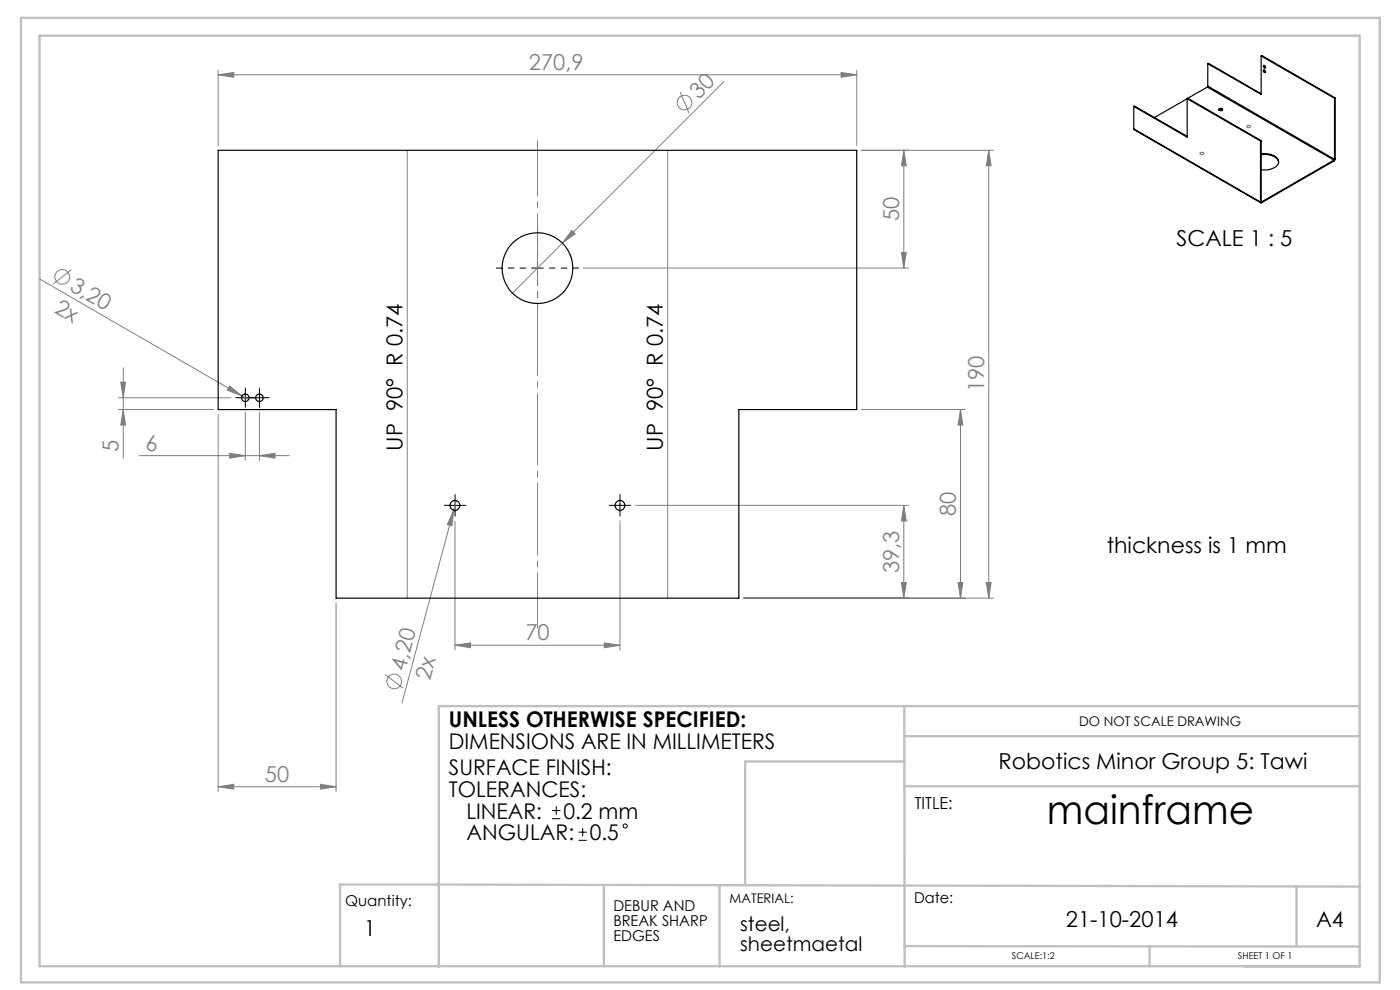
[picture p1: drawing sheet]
<svg xmlns="http://www.w3.org/2000/svg" width="297mm" height="210mm" viewBox="0 0 297 210" stroke-linecap="round" stroke-linejoin="round" font-family="sans-serif">
<g fill="none" stroke="#808080" stroke-width=".21">
<path d="M46.3 15.9l3.3-.5v1zM46.3 14.9v16M46.3 15.9h135.5M144.3 19.5l1.9 4.4M153.6 17.3l-44.9 44.9M178.4 15.4l3.4 .5-3.4 .5zM181.8 14.9v16M86.4 31.9v95M141.6 31.9v95M182.7 31.9h28M191.7 31.9v25M191.7 31.9l.6 3.3h-1.1z"/>
<path d="M209.8 31.9l.5 3.3h-1.1zM209.8 31.9v95M8.4 59.2l42.9 24.8M15.1 57.2l-3.8 3M121.3 48.9l.7 .7-2.7 2zM123.8 56.9h69M191.2 53.6h1.1l-.6 3.3zM26.1 78v19.1M25.1 86.9h20.2M25.1 84.4h23.9M25.6 81.1h1l-.5 3.3zM26.1 86.9l.5 3.3h-1z"/>
<path d="M29.5 96.7h31.9M46.3 87.9v80M48.7 96.2l3.3 .5-3.3 .5zM48.7 81.9l2.6 2.1-3.1-1.2zM51.3 84l1.4 .8M52 87.4v10.3M55 96.7l3.3-.5v1zM55 87.4v10.3M182.7 86.9h22.1M203.8 86.9l.5 3.3h-1.1zM203.8 86.9v40M96.2 108.2l-.3 3.3-1-.2z"/>
<path d="M96.2 108.2l-10.9 40.9M96.5 110.5v27.4M96.8 106.2l-.6 2M131.5 110.5v27.4M134.8 107.2h58M191.7 107.2l.6 3.3h-1.1zM191.7 107.2v19.7M71.3 127.9v40M96.5 136.9l3.3-.5v1zM96.5 136.9h35M128.2 136.4l3.3 .5-3.3 .5zM157.8 126.9h52.9"/>
<path d="M191.2 123.6h1.1l-.6 3.3zM203.2 123.6h1.1l-.5 3.3zM209.2 123.6h1.1l-.5 3.3zM81.7 143.1l3.8 2.9M46.3 166.9l3.3-.5v1zM46.3 166.9h25M68 166.4l3.3 .5-3.3 .5z"/>
<circle cx="145.2" cy="21.7" r="1.56"/>
<circle cx="13.2" cy="58.7" r="1.55"/>
<circle cx="83.6" cy="144.5" r="1.55"/>
</g>
<g fill="none" stroke="#000" stroke-width=".21">
<path d="M112.8 56.9h2.5M114 55.6v2.5M50.8 84.4h2.5M52 83.1v2.5M53.8 84.4h2.5M55 83.1v2.5M95.3 107.2h2.5M96.5 106v2.5M130.3 107.2h2.5M131.5 106v2.5M117.1 173.7h1.8M117.1 171.9h1.8"/>
<path d="M118 171.1v1.7M122.7 178.3h1.8M122.7 176.5h1.8M123.6 175.6v1.8"/>
<circle cx="132.6" cy="175.2" r=".44"/>
</g>
<path d="M254.6 32.4l.3-.1a.32 .32 0 0 1 .4 0 .32 .32 0 0 1 0 .4 .32 .32 0 0 1-.4 .1l-.3-.2zM264.5 26.7l.3-.1a.32 .32 0 0 1 .4 0 .32 .32 0 0 1 0 .4 .32 .32 0 0 1-.4 .1l-.3-.2z" fill="none" stroke="#808080" stroke-width=".25"/>
<path d="M111.5 56.9h-6.2M114 54.4v-6.3M114 59.4v6.2M116.5 56.9h6.3" fill="none" stroke="#000" stroke-width=".21" stroke-dasharray="15.2 1.3 1.3 1.3" stroke-dashoffset="14"/>
<g fill="none" stroke="#000" stroke-width=".21" stroke-dasharray="15.2 1.3 1.3 1.3">
<path d="M50.8 84.4h-.8M52.1 83.1v-.8M52.1 85.6v.8M53.3 84.4h.8M53.8 84.4h-.8M55.1 83.1v-.8M55.1 85.6v.8M56.3 84.4h.8M95.3 107.2h-1.1M96.5 105.9v-1M96.5 108.4v1.1M97.8 107.2h1"/>
<path d="M130.3 107.2h-1.1M131.5 105.9v-1M131.5 108.4v1.1M132.8 107.2h1"/>
</g>
<path d="M114 29.9v103.3" fill="none" stroke="#808080" stroke-width=".21" stroke-dasharray="15.2 1.3 1.3 1.3" stroke-dashoffset="3.6"/>
<g fill="none" stroke="#c0c0c0" stroke-width=".5">
<path d="M4.4 3.8h288.3v204.6h-288.3zM8.4 7.6h280v197.4h-280zM191.8 149.8l.1 55.3M191.8 156.2h96.6M288.4 149.8h-195.3v55.3M191.8 166.8h96.6M191.8 161.5h-33.7v26.3M128.1 187.7v17.3M152.6 187.7v17.3M275.1 188v12.7M288.4 188.1l-216.3-.5v17.4M191.9 200.7l96.5 .1"/>
<path d="M243.9 200.7v4.3"/>
</g>
<g fill="#808080">
<path d="M48.7 81.9l2.6 2.1-3.1-1.2z"/>
<path d="M121.3 48.9l.7 .7-2.7 2z"/>
<path d="M96.2 108.2l-.3 3.3-1-.2z"/>
<path d="M46.3 15.9l3.3-.5v1zM178.4 15.4l3.4 .5-3.4 .5zM46.3 166.9l3.3-.5v1zM68 166.4l3.3 .5-3.3 .5zM96.5 136.9l3.3-.5v1zM128.2 136.4l3.3 .5-3.3 .5zM48.7 96.2l3.3 .5-3.3 .5zM55 96.7l3.3-.5v1z"/>
<path d="M26.1 86.9l.5 3.3h-1zM25.6 81.1h1l-.5 3.3z"/>
<path d="M191.2 53.6h1.1l-.6 3.3zM191.7 31.9l.6 3.3h-1.1z"/>
<path d="M209.8 31.9l.5 3.3h-1.1zM209.2 123.6h1.1l-.5 3.3zM203.8 86.9l.5 3.3h-1.1zM203.2 123.6h1.1l-.5 3.3zM191.7 107.2l.6 3.3h-1.1zM191.2 123.6h1.1l-.6 3.3z"/>
</g>
<g fill="none" stroke="#000" stroke-width=".25">
<path d="M256.1 18.5l-4.1 2.3M256.1 18.5l26.9 15.5M256.2 18.3l-.1 .2M256.2 18.3l26.9 15.5M256.2 13.5v4.8M256.2 13.5l.2-.1 11.1 6.5M267.5 11.9v8.1l-11.3-6.5M267.5 11.9l.2-.1 15.5 9M267.5 11.9l15.6 8.9M268 13.9a.27 .27 0 0 1 .4 .2 .27 .27 0 0 1-.2 .3zM268.1 14.8l.1 .1a.27 .27 0 0 1 .3 .2 .27 .27 0 0 1-.2 .3l-.3-.2zM268.2 13.9v.3l.3 .1"/>
<path d="M268.2 14.8v.4l.3 .1M46.3 31.9h135.5v55h-25.1v40h-85.4v-40h-25zM240.5 27.3l.1 .2 26.9 15.5M240.5 22.6v4.7M240.5 27.3l26.9 15.6M240.5 22.6l.2-.1 11.1 6.4M251.8 20.9v8.2l-11.3-6.5M251.8 20.9l15.6 9M251.8 20.9l-6.9 4M252 20.8l-.2 .1M252 20.8l15.5 9M258.6 23.3l.2-.1 .6 .1"/>
<path d="M258.6 23.1a.38 .38 0 0 1 .5-.1 .38 .38 0 0 1 .2 .4l-.2 .1a.33 .33 0 0 1-.4 0 .33 .33 0 0 1-.1-.4zM267.4 29.9v13M267.5 32.6a3.4 3.4 0 0 1 3.7 1.4 1.73 1.73 0 0 1-1.6 1.9l-.9 .1h-1.2M267.5 32.8a3.4 3.4 0 0 1 3.7 1.4l.1 .2M267.5 29.8l-.1 .1M267.5 29.8v13M283 34v.1M283 34.1l-15.3 8.9M283 34l-15.3 8.8M283.1 33.8l-.1 .2M283.1 20.8v13M283.2 33.7l-.2 .4"/>
<path d="M283.2 20.8h-.1M283.2 20.8v12.9M283.2 33.7l-.1 .1M267.4 42.9l.1 .1h.2M267.5 42.8h.2M267.5 42.8l-.1 .1M267.7 42.8v.2"/>
<circle cx="114" cy="56.9" r="7.5"/>
<circle cx="52" cy="84.4" r=".81"/>
<circle cx="55" cy="84.4" r=".81"/>
<circle cx="96.5" cy="107.2" r="1.05"/>
<circle cx="131.5" cy="107.2" r="1.05"/>
</g>
<text font-size="8.5" x="222.1" y="174.8">mainframe</text>
<g font-size="4.7" fill="#808080">
<text x="112.2" y="14.8">270,9</text>
<text x="148.3" y="21.1" transform="rotate(-45 148.3 21.1)">30</text>
<text x="190.8" y="46.9" transform="rotate(-90 190.8 46.9)">50</text>
<text x="14.6" y="61.5" transform="rotate(30 14.6 61.5)">3,20</text>
<text x="11.3" y="66.1" transform="rotate(30 11.3 66.1)">2x</text>
<text x="208.8" y="83.2" transform="rotate(-90 208.8 83.2)">190</text>
<text x="25.1" y="95.8" transform="rotate(-90 25.1 95.8)">5</text>
<text x="30.9" y="95.6">6</text>
<text x="202.8" y="109.4" transform="rotate(-90 202.8 109.4)">80</text>
<text x="190.8" y="121.6" transform="rotate(-90 190.8 121.6)">39,3</text>
<text x="111.4" y="135.8">70</text>
<text x="86" y="142.5" transform="rotate(-75 86 142.5)">4,20</text>
<text x="91.2" y="144.5" transform="rotate(-75 91.2 144.5)">2x</text>
<text x="56.2" y="165.8">50</text>
</g>
<g font-size="4.7">
<text x="249.6" y="52.2">SCALE 1 : 5</text>
<text x="85.4" y="95.6" transform="rotate(-90 85.4 95.6)">UP 90° R 0.74</text>
<text x="140.6" y="95.6" transform="rotate(-90 140.6 95.6)">UP 90° R 0.74</text>
<text x="234.8" y="117.3">thickness is 1 mm</text>
<text x="211.8" y="163.1">Robotics Minor Group 5: Tawi</text>
<text x="226.1" y="196.6">21-10-2014</text>
<text x="77.2" y="198.6">1</text>
</g>
<g font-size="4.6">
<text x="95.2" y="154.3">UNLESS OTHERWISE SPECIFIED:</text>
<text x="95.2" y="158.9">DIMENSIONS ARE IN MILLIMETERS</text>
<text x="95.2" y="164.5">SURFACE FINISH:</text>
<text x="95.2" y="169.1">TOLERANCES:</text>
<text x="98.9" y="173.7">LINEAR:</text>
<text x="119.5" y="173.7">0.2 mm</text>
<text x="99" y="178.2">ANGULAR:</text>
<text x="125.1" y="178.2">0.5</text>
<text x="279.2" y="196.6">A4</text>
</g>
<g font-size="4.2">
<text x="157" y="197.4">steel,</text>
<text x="157" y="201.7">sheetmaetal</text>
</g>
<text font-size="3.5" x="194" y="171.7">TITLE:</text>
<g font-size="3.2">
<text x="193.9" y="191.5">Date:</text>
<text x="73.2" y="192.2">Quantity:</text>
<text x="130.1" y="193.2">DEBUR AND</text>
<text x="130.1" y="196.4">BREAK SHARP</text>
<text x="130.1" y="199.6">EDGES</text>
</g>
<g font-size="2.8">
<text x="228.9" y="153.9">DO NOT SCALE DRAWING</text>
<text x="154.8" y="191.5">MATERIAL:</text>
</g>
<g font-size="2">
<text x="214.7" y="203.5">SCALE:1:2</text>
<text x="262.6" y="203.5">SHEET 1 OF 1</text>
</g>
</svg>
